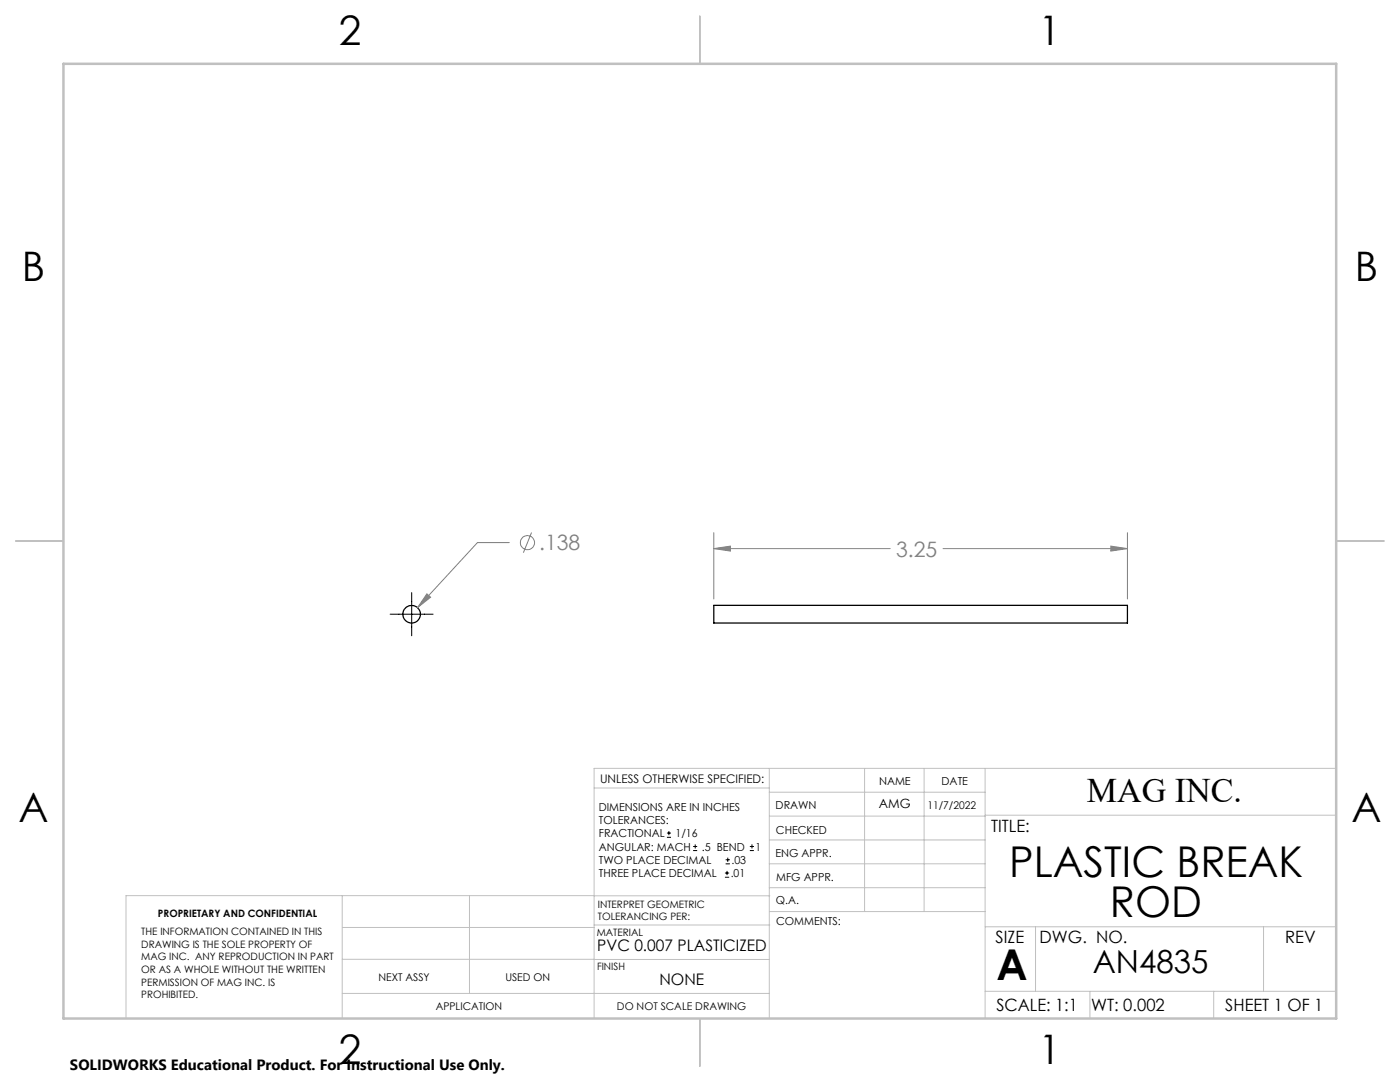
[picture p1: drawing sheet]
<svg xmlns="http://www.w3.org/2000/svg" width="279mm" height="216mm" viewBox="0 0 279 216" stroke-linecap="round" stroke-linejoin="round" font-family="sans-serif">
<g fill="none" stroke="#000" stroke-width=".25">
<path d="M142.5 120.8h82.5v3.5h-82.5z"/>
<circle cx="82.2" cy="122.6" r="1.76"/>
</g>
<g fill="none" stroke="#808080" stroke-width=".2">
<path d="M85.2 118.5l.7 .7-2.6 2zM101.6 108.3h-6.3l-12 12.9M106.1 106.3l-1.6 4M142.5 109.5l3.3-.5v1zM142.5 106.3v13.2M142.5 109.5h35.2M188.2 109.5h36.8M221.7 109l3.3 .5-3.3 .5zM225 106.3v13.2"/>
<circle cx="105.3" cy="108.3" r="1.41"/>
</g>
<g fill="none" stroke="#000" stroke-width=".2">
<path d="M82.2 118.3v8.6M77.9 122.6h8.5M133.1 167.1h.8M133.1 166.2h.8M133.5 165.8v.9M138.3 169.7h.8M138.3 168.9h.8M138.7 168.5v.8M144.7 175h.8M144.7 174.2h.8M144.8 172.4h.9M144.8 171.6h.9"/>
<path d="M145.1 173.8v.8M145.2 171.1v.9M149.6 169.7h.9M149.6 168.9h.9M150.1 168.5v.8"/>
</g>
<g fill="none" stroke="#c0c0c0" stroke-width=".2">
<path d="M118.6 157.2h34.9M153.5 153.3v49.9M153.5 158.1h43.1M172.5 153.3v28.6M184.4 153.3v28.6M196.6 153.3v49.9M266.7 153.3h-148.1v49.9M68.3 178.7v24.5M93.7 178.7v19.5M118.6 178.7h-93.4v24.5M118.6 178.8h35M153.5 167.6h43.1"/>
<path d="M153.5 162.8h43.1M153.5 172.4h43.1M153.5 177.1h43.1M196.6 162.7h70.1M68.3 198.2h85.2M68.3 191.4l85.2 .1M68.3 185.1h50.3M118.6 184.6h35M153.6 181.9h43M196.6 197.8h70.1M196.6 184.9h70.1M206.7 184.9v12.9"/>
<path d="M217.5 197.8v5.4M242.2 197.8v5.4M252.2 184.9v12.9"/>
</g>
<path d="M139.7 3.2v9.5M3.1 107.9h9.6M266.7 107.9h9.5M139.7 203.2v9.6" fill="none" stroke="#c0c0c0" stroke-width=".25"/>
<path d="M12.7 12.7h254v190.5h-254z" fill="none" stroke="#c0c0c0" stroke-width=".5"/>
<path d="M221.7 109l3.3 .5-3.3 .5zM142.5 109.5l3.3-.5v1zM85.2 118.5l-1.9 2.7 2.6-2z" fill="#808080"/>
<g font-size="8.5">
<text x="201.4" y="175">PLASTIC BREAK</text>
<text x="221.5" y="183.1">ROD</text>
<text x="198.9" y="195.5">A</text>
</g>
<g font-size="8.1">
<text x="67.6" y="8.9">2</text>
<text x="207.3" y="8.9">1</text>
<text x="4.4" y="56.1">B</text>
<text x="270.4" y="56.1">B</text>
<text x="3.7" y="164.1">A</text>
<text x="269.7" y="164.1">A</text>
<text x="67.6" y="212.4">2</text>
<text x="207.3" y="212.4">1</text>
</g>
<text font-size="6.9" x="216.9" y="160.1">MAG INC.</text>
<text font-size="6.3" x="218.1" y="194.1">AN4835</text>
<g font-size="4.2" fill="#808080">
<text x="107.6" y="109.8">.138</text>
<text x="178.8" y="111">3.25</text>
</g>
<g font-size="3.4">
<text x="197.8" y="166">TITLE:</text>
<text x="198.7" y="188.1">SIZE</text>
<text x="207.5" y="188.1">DWG. NO.</text>
<text x="256.5" y="188.2">REV</text>
<text x="198.8" y="201.7">SCALE: 1:1</text>
<text x="217.7" y="201.8">WT: 0.002</text>
<text x="244.5" y="201.7">SHEET 1 OF 1</text>
</g>
<g font-size="3.2">
<text x="119.2" y="189.8">PVC 0.007 PLASTICIZED</text>
<text x="131.6" y="196.6">NONE</text>
</g>
<text font-size="3" x="14" y="213.5">SOLIDWORKS Educational Product. For Instructional Use Only.</text>
<text font-size="2.5" x="175.4" y="161.3">AMG</text>
<text font-size="2.4" x="119.8" y="156.2">UNLESS OTHERWISE SPECIFIED:</text>
<g font-size="2.2">
<text x="119.5" y="161.8">DIMENSIONS ARE IN INCHES</text>
<text x="154.8" y="161.4">DRAWN</text>
<text x="175.4" y="156.6">NAME</text>
<text x="187.9" y="156.7">DATE</text>
<text x="119.5" y="164.4">TOLERANCES:</text>
<text x="119.5" y="167.1">FRACTIONAL</text>
<text x="134.8" y="167.1">1/16</text>
<text x="154.9" y="166.3">CHECKED</text>
<text x="119.5" y="172.4">TWO PLACE DECIMAL</text>
<text x="119.5" y="169.7">ANGULAR: MACH</text>
<text x="140.1" y="169.7">.5 BEND</text>
<text x="146" y="172.4">.03</text>
<text x="150.8" y="169.7">1</text>
<text x="154.8" y="171">ENG APPR.</text>
<text x="119.5" y="175">THREE PLACE DECIMAL</text>
<text x="145.8" y="175">.01</text>
<text x="154.9" y="175.7">MFG APPR.</text>
<text x="154.9" y="180.4">Q.A.</text>
<text x="154.9" y="184.6">COMMENTS:</text>
</g>
<g font-size="2.1">
<text x="185.1" y="161.4">11/7/2022</text>
<text x="75.5" y="195.7">NEXT ASSY</text>
<text x="100.9" y="195.7">USED ON</text>
<text x="86.9" y="201.5">APPLICATION</text>
<text x="123.1" y="201.6">DO NOT SCALE DRAWING</text>
</g>
<g font-size="2">
<text x="31.5" y="182.9">PROPRIETARY AND CONFIDENTIAL</text>
<text x="119.3" y="181.1">INTERPRET GEOMETRIC</text>
<text x="119.3" y="183.6">TOLERANCING PER:</text>
<text x="28.2" y="186.6">THE INFORMATION CONTAINED IN THIS</text>
<text x="28.2" y="189.1">DRAWING IS THE SOLE PROPERTY OF</text>
<text x="28.2" y="191.6">MAG INC. ANY REPRODUCTION IN PART</text>
<text x="119.1" y="186.7">MATERIAL</text>
<text x="28.2" y="194.1">OR AS A WHOLE WITHOUT THE WRITTEN</text>
<text x="28.2" y="196.7">PERMISSION OF MAG INC. IS</text>
<text x="119.1" y="193.5">FINISH</text>
<text x="28.2" y="199.2">PROHIBITED.</text>
</g>
</svg>
